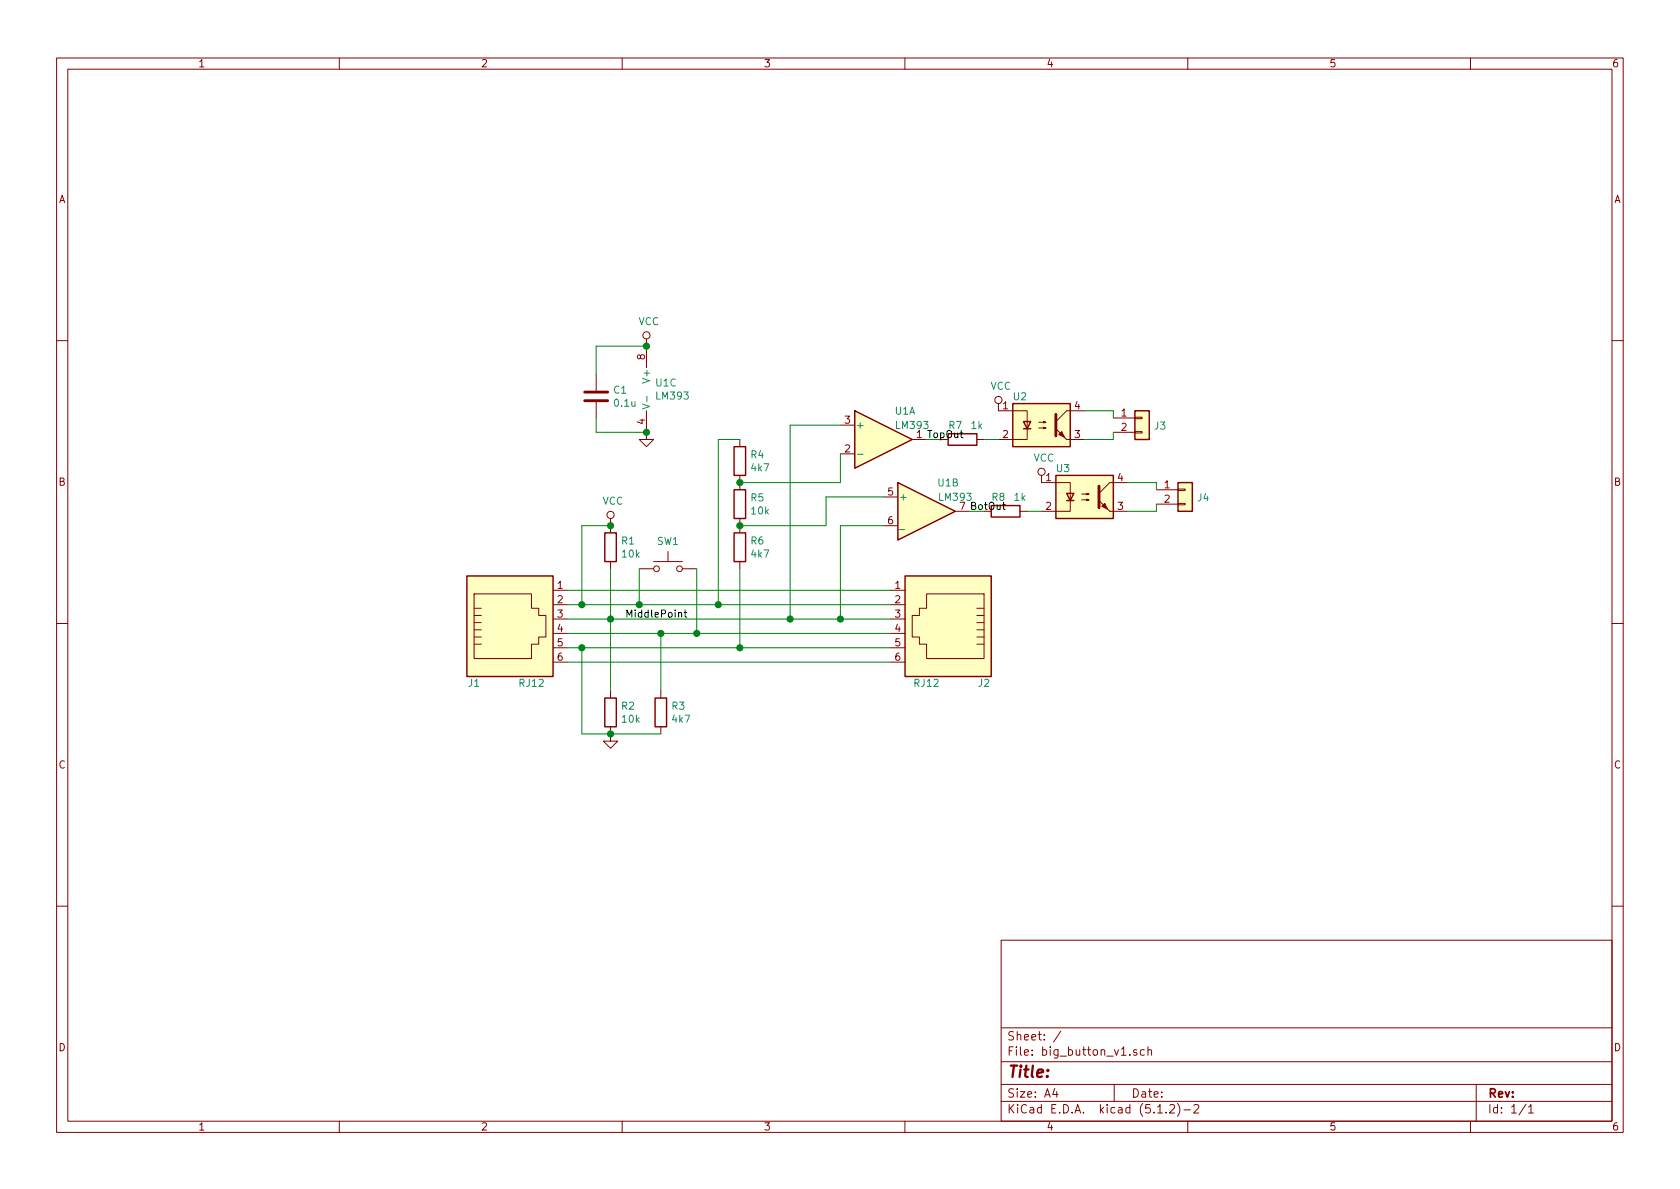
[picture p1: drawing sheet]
EESchema Schematic File Version 4
LIBS:big_button_v1-cache
EELAYER 29 0
EELAYER END
$Descr A4 11693 8268
encoding utf-8
Sheet 1 1
Title ""
Date ""
Rev ""
Comp ""
Comment1 ""
Comment2 ""
Comment3 ""
Comment4 ""
$EndDescr
$Comp
L Connector:RJ12 J1
U 1 1
P 3550 4300
F 0 "J1" H 3300 4750 50  0000 C CNN
F 1 "RJ12" H 3700 4750 50  0000 C CNN
F 2 "Connector_RJ:RJ12_Amphenol_54601" V 3550 4325 50  0001 C CNN
F 3 "~" V 3550 4325 50  0001 C CNN
	1    3550 4300
	1    0    0    1   
$EndComp
$Comp
L Comparator:LM393 U1
U 1 1
P 6150 3050
F 0 "U1" H 6300 3250 50  0000 C CNN
F 1 "LM393" H 6350 3150 50  0000 C CNN
F 2 "Package_SO:SOP-8_3.76x4.96mm_P1.27mm" H 6150 3050 50  0001 C CNN
F 3 "http://www.ti.com/lit/ds/symlink/lm393-n.pdf" H 6150 3050 50  0001 C CNN
	1    6150 3050
	1    0    0    -1  
$EndComp
$Comp
L Comparator:LM393 U1
U 2 1
P 6450 3550
F 0 "U1" H 6600 3750 50  0000 C CNN
F 1 "LM393" H 6650 3650 50  0000 C CNN
F 2 "" H 6450 3550 50  0001 C CNN
F 3 "http://www.ti.com/lit/ds/symlink/lm393-n.pdf" H 6450 3550 50  0001 C CNN
	2    6450 3550
	1    0    0    -1  
$EndComp
$Comp
L Comparator:LM393 U1
U 3 1
P 4600 2700
F 0 "U1" H 4558 2746 50  0000 L CNN
F 1 "LM393" H 4558 2655 50  0000 L CNN
F 2 "" H 4600 2700 50  0001 C CNN
F 3 "http://www.ti.com/lit/ds/symlink/lm393-n.pdf" H 4600 2700 50  0001 C CNN
	3    4600 2700
	1    0    0    -1  
$EndComp
$Comp
L Device:R R1
U 1 1
P 4250 3800
F 0 "R1" H 4320 3846 50  0000 L CNN
F 1 "10k" H 4320 3755 50  0000 L CNN
F 2 "Resistor_SMD:R_0805_2012Metric_Pad1.15x1.40mm_HandSolder" V 4180 3800 50  0001 C CNN
F 3 "~" H 4250 3800 50  0001 C CNN
	1    4250 3800
	1    0    0    -1  
$EndComp
$Comp
L Device:R R2
U 1 1
P 4250 4950
F 0 "R2" H 4320 4996 50  0000 L CNN
F 1 "10k" H 4320 4905 50  0000 L CNN
F 2 "Resistor_SMD:R_0805_2012Metric_Pad1.15x1.40mm_HandSolder" V 4180 4950 50  0001 C CNN
F 3 "~" H 4250 4950 50  0001 C CNN
	1    4250 4950
	1    0    0    -1  
$EndComp
$Comp
L Device:R R3
U 1 1
P 4600 4950
F 0 "R3" H 4670 4996 50  0000 L CNN
F 1 "4k7" H 4670 4905 50  0000 L CNN
F 2 "Resistor_SMD:R_0805_2012Metric_Pad1.15x1.40mm_HandSolder" V 4530 4950 50  0001 C CNN
F 3 "~" H 4600 4950 50  0001 C CNN
	1    4600 4950
	1    0    0    -1  
$EndComp
$Comp
L Switch:SW_Push SW1
U 1 1
P 4650 3950
F 0 "SW1" H 4650 4143 50  0000 C CNN
F 1 "SW_Push" H 4650 4144 50  0001 C CNN
F 2 "TerminalBlock:TerminalBlock_bornier-2_P5.08mm" H 4650 4150 50  0001 C CNN
F 3 "~" H 4650 4150 50  0001 C CNN
	1    4650 3950
	1    0    0    -1  
$EndComp
$Comp
L Connector:RJ12 J2
U 1 1
P 6600 4300
F 0 "J2" H 6350 4750 50  0000 C CNN
F 1 "RJ12" H 6750 4750 50  0000 C CNN
F 2 "Connector_RJ:RJ12_Amphenol_54601" V 6600 4325 50  0001 C CNN
F 3 "~" V 6600 4325 50  0001 C CNN
	1    6600 4300
	-1   0    0    1   
$EndComp
Wire Wire Line
	3950 4600 6200 4600
Wire Wire Line
	3950 4100 6200 4100
Wire Wire Line
	3950 4300 4250 4300
Wire Wire Line
	4250 5100 4600 5100
$Comp
L power:GND #PWR0101
U 1 1
P 4250 5100
F 0 "#PWR0101" H 4250 4850 50  0001 C CNN
F 1 "GND" H 4255 4927 50  0001 C CNN
F 2 "" H 4250 5100 50  0001 C CNN
F 3 "" H 4250 5100 50  0001 C CNN
	1    4250 5100
	1    0    0    -1  
$EndComp
Connection ~ 4250 5100
Wire Wire Line
	6200 4200 5000 4200
Wire Wire Line
	3950 4400 4600 4400
Wire Wire Line
	4250 3950 4250 4300
Connection ~ 4250 4300
Wire Wire Line
	4250 4300 5500 4300
Wire Wire Line
	4250 4800 4250 4300
Wire Wire Line
	4050 4200 4050 3650
Wire Wire Line
	4050 3650 4250 3650
Connection ~ 4050 4200
Wire Wire Line
	4050 4200 3950 4200
$Comp
L power:VCC #PWR0102
U 1 1
P 4250 3650
F 0 "#PWR0102" H 4250 3500 50  0001 C CNN
F 1 "VCC" H 4267 3823 50  0000 C CNN
F 2 "" H 4250 3650 50  0001 C CNN
F 3 "" H 4250 3650 50  0001 C CNN
	1    4250 3650
	1    0    0    -1  
$EndComp
Connection ~ 4250 3650
Wire Wire Line
	4450 3950 4450 4200
Connection ~ 4450 4200
Wire Wire Line
	4450 4200 4050 4200
Wire Wire Line
	4850 4400 4850 3950
Connection ~ 4850 4400
Wire Wire Line
	4850 4400 6200 4400
Wire Wire Line
	3950 4500 4050 4500
Wire Wire Line
	4050 4500 4050 5100
Wire Wire Line
	4050 5100 4250 5100
Connection ~ 4050 4500
Wire Wire Line
	4050 4500 5150 4500
Wire Wire Line
	4600 4800 4600 4400
Connection ~ 4600 4400
Wire Wire Line
	4600 4400 4850 4400
$Comp
L Device:R R5
U 1 1
P 5150 3500
F 0 "R5" H 5220 3546 50  0000 L CNN
F 1 "10k" H 5220 3455 50  0000 L CNN
F 2 "Resistor_SMD:R_0805_2012Metric_Pad1.15x1.40mm_HandSolder" V 5080 3500 50  0001 C CNN
F 3 "~" H 5150 3500 50  0001 C CNN
	1    5150 3500
	1    0    0    -1  
$EndComp
$Comp
L Device:R R6
U 1 1
P 5150 3800
F 0 "R6" H 5220 3846 50  0000 L CNN
F 1 "4k7" H 5220 3755 50  0000 L CNN
F 2 "Resistor_SMD:R_0805_2012Metric_Pad1.15x1.40mm_HandSolder" V 5080 3800 50  0001 C CNN
F 3 "~" H 5150 3800 50  0001 C CNN
	1    5150 3800
	1    0    0    -1  
$EndComp
$Comp
L Device:R R4
U 1 1
P 5150 3200
F 0 "R4" H 5220 3246 50  0000 L CNN
F 1 "4k7" H 5220 3155 50  0000 L CNN
F 2 "Resistor_SMD:R_0805_2012Metric_Pad1.15x1.40mm_HandSolder" V 5080 3200 50  0001 C CNN
F 3 "~" H 5150 3200 50  0001 C CNN
	1    5150 3200
	1    0    0    -1  
$EndComp
Wire Wire Line
	5150 3950 5150 4500
Connection ~ 5150 4500
Wire Wire Line
	5150 4500 6200 4500
Wire Wire Line
	5150 3050 5000 3050
Wire Wire Line
	5000 3050 5000 4200
Connection ~ 5000 4200
Wire Wire Line
	5000 4200 4450 4200
Wire Wire Line
	5150 3650 5750 3650
Wire Wire Line
	5750 3650 5750 3450
Wire Wire Line
	5750 3450 6150 3450
Connection ~ 5150 3650
Wire Wire Line
	6150 3650 5850 3650
Wire Wire Line
	5850 3650 5850 4300
Connection ~ 5850 4300
Wire Wire Line
	5850 4300 6200 4300
$Comp
L Isolator:PC817 U3
U 1 1
P 7550 3450
F 0 "U3" H 7400 3650 50  0000 C CNN
F 1 "PC817" H 7550 3684 50  0001 C CNN
F 2 "Package_DIP:DIP-4_W7.62mm" H 7350 3250 50  0001 L CIN
F 3 "http://www.soselectronic.cz/a_info/resource/d/pc817.pdf" H 7550 3450 50  0001 L CNN
	1    7550 3450
	1    0    0    -1  
$EndComp
$Comp
L Isolator:PC817 U2
U 1 1
P 7250 2950
F 0 "U2" H 7100 3150 50  0000 C CNN
F 1 "PC817" H 7250 3184 50  0001 C CNN
F 2 "Package_DIP:DIP-4_W7.62mm" H 7050 2750 50  0001 L CIN
F 3 "http://www.soselectronic.cz/a_info/resource/d/pc817.pdf" H 7250 2950 50  0001 L CNN
	1    7250 2950
	1    0    0    -1  
$EndComp
$Comp
L Device:R R8
U 1 1
P 7000 3550
F 0 "R8" V 6900 3500 50  0000 C CNN
F 1 "1k" V 6900 3650 50  0000 C CNN
F 2 "Resistor_SMD:R_0805_2012Metric_Pad1.15x1.40mm_HandSolder" V 6930 3550 50  0001 C CNN
F 3 "~" H 7000 3550 50  0001 C CNN
	1    7000 3550
	0    1    1    0   
$EndComp
Wire Wire Line
	6850 3550 6750 3550
Wire Wire Line
	7150 3550 7250 3550
$Comp
L power:VCC #PWR0103
U 1 1
P 7250 3350
F 0 "#PWR0103" H 7250 3200 50  0001 C CNN
F 1 "VCC" H 7267 3523 50  0000 C CNN
F 2 "" H 7250 3350 50  0001 C CNN
F 3 "" H 7250 3350 50  0001 C CNN
	1    7250 3350
	1    0    0    -1  
$EndComp
Wire Wire Line
	5150 3350 5850 3350
Wire Wire Line
	5850 3350 5850 3150
Connection ~ 5150 3350
Wire Wire Line
	5500 4300 5500 2950
Wire Wire Line
	5500 2950 5850 2950
Connection ~ 5500 4300
Wire Wire Line
	5500 4300 5850 4300
$Comp
L Device:R R7
U 1 1
P 6700 3050
F 0 "R7" V 6600 3000 50  0000 C CNN
F 1 "1k" V 6600 3150 50  0000 C CNN
F 2 "Resistor_SMD:R_0805_2012Metric_Pad1.15x1.40mm_HandSolder" V 6630 3050 50  0001 C CNN
F 3 "~" H 6700 3050 50  0001 C CNN
	1    6700 3050
	0    1    1    0   
$EndComp
Wire Wire Line
	6450 3050 6550 3050
Wire Wire Line
	6850 3050 6950 3050
$Comp
L power:VCC #PWR0104
U 1 1
P 6950 2850
F 0 "#PWR0104" H 6950 2700 50  0001 C CNN
F 1 "VCC" H 6967 3023 50  0000 C CNN
F 2 "" H 6950 2850 50  0001 C CNN
F 3 "" H 6950 2850 50  0001 C CNN
	1    6950 2850
	1    0    0    -1  
$EndComp
$Comp
L power:VCC #PWR0105
U 1 1
P 4500 2400
F 0 "#PWR0105" H 4500 2250 50  0001 C CNN
F 1 "VCC" H 4517 2573 50  0000 C CNN
F 2 "" H 4500 2400 50  0001 C CNN
F 3 "" H 4500 2400 50  0001 C CNN
	1    4500 2400
	1    0    0    -1  
$EndComp
$Comp
L power:GND #PWR0106
U 1 1
P 4500 3000
F 0 "#PWR0106" H 4500 2750 50  0001 C CNN
F 1 "GND" H 4505 2827 50  0001 C CNN
F 2 "" H 4500 3000 50  0001 C CNN
F 3 "" H 4500 3000 50  0001 C CNN
	1    4500 3000
	1    0    0    -1  
$EndComp
$Comp
L Device:C C1
U 1 1
P 4150 2750
F 0 "C1" H 4265 2796 50  0000 L CNN
F 1 "0.1u" H 4265 2705 50  0000 L CNN
F 2 "Capacitor_SMD:C_0805_2012Metric_Pad1.15x1.40mm_HandSolder" H 4188 2600 50  0001 C CNN
F 3 "~" H 4150 2750 50  0001 C CNN
	1    4150 2750
	1    0    0    -1  
$EndComp
Wire Wire Line
	4150 2900 4150 3000
Wire Wire Line
	4150 3000 4500 3000
Connection ~ 4500 3000
Wire Wire Line
	4150 2600 4150 2400
Wire Wire Line
	4150 2400 4500 2400
Connection ~ 4500 2400
$Comp
L Connector_Generic:Conn_01x02 J3
U 1 1
P 7950 2900
F 0 "J3" H 8030 2846 50  0000 L CNN
F 1 "Conn_01x02" H 8030 2801 50  0001 L CNN
F 2 "Connector_JST:JST_EH_B2B-EH-A_1x02_P2.50mm_Vertical" H 7950 2900 50  0001 C CNN
F 3 "~" H 7950 2900 50  0001 C CNN
	1    7950 2900
	1    0    0    -1  
$EndComp
$Comp
L Connector_Generic:Conn_01x02 J4
U 1 1
P 8250 3400
F 0 "J4" H 8330 3346 50  0000 L CNN
F 1 "Conn_01x02" H 8330 3301 50  0001 L CNN
F 2 "Connector_JST:JST_EH_B2B-EH-A_1x02_P2.50mm_Vertical" H 8250 3400 50  0001 C CNN
F 3 "~" H 8250 3400 50  0001 C CNN
	1    8250 3400
	1    0    0    -1  
$EndComp
Wire Wire Line
	7550 2850 7750 2850
Wire Wire Line
	7750 2850 7750 2900
Wire Wire Line
	7750 3000 7750 3050
Wire Wire Line
	7750 3050 7550 3050
Wire Wire Line
	7850 3350 8050 3350
Wire Wire Line
	8050 3350 8050 3400
Wire Wire Line
	8050 3500 8050 3550
Wire Wire Line
	8050 3550 7850 3550
Text Label 6750 3550 0    50   ~ 0
BotOut
Text Label 6450 3050 0    50   ~ 0
TopOut
Text Label 4350 4300 0    50   ~ 0
MiddlePoint
$EndSCHEMATC
